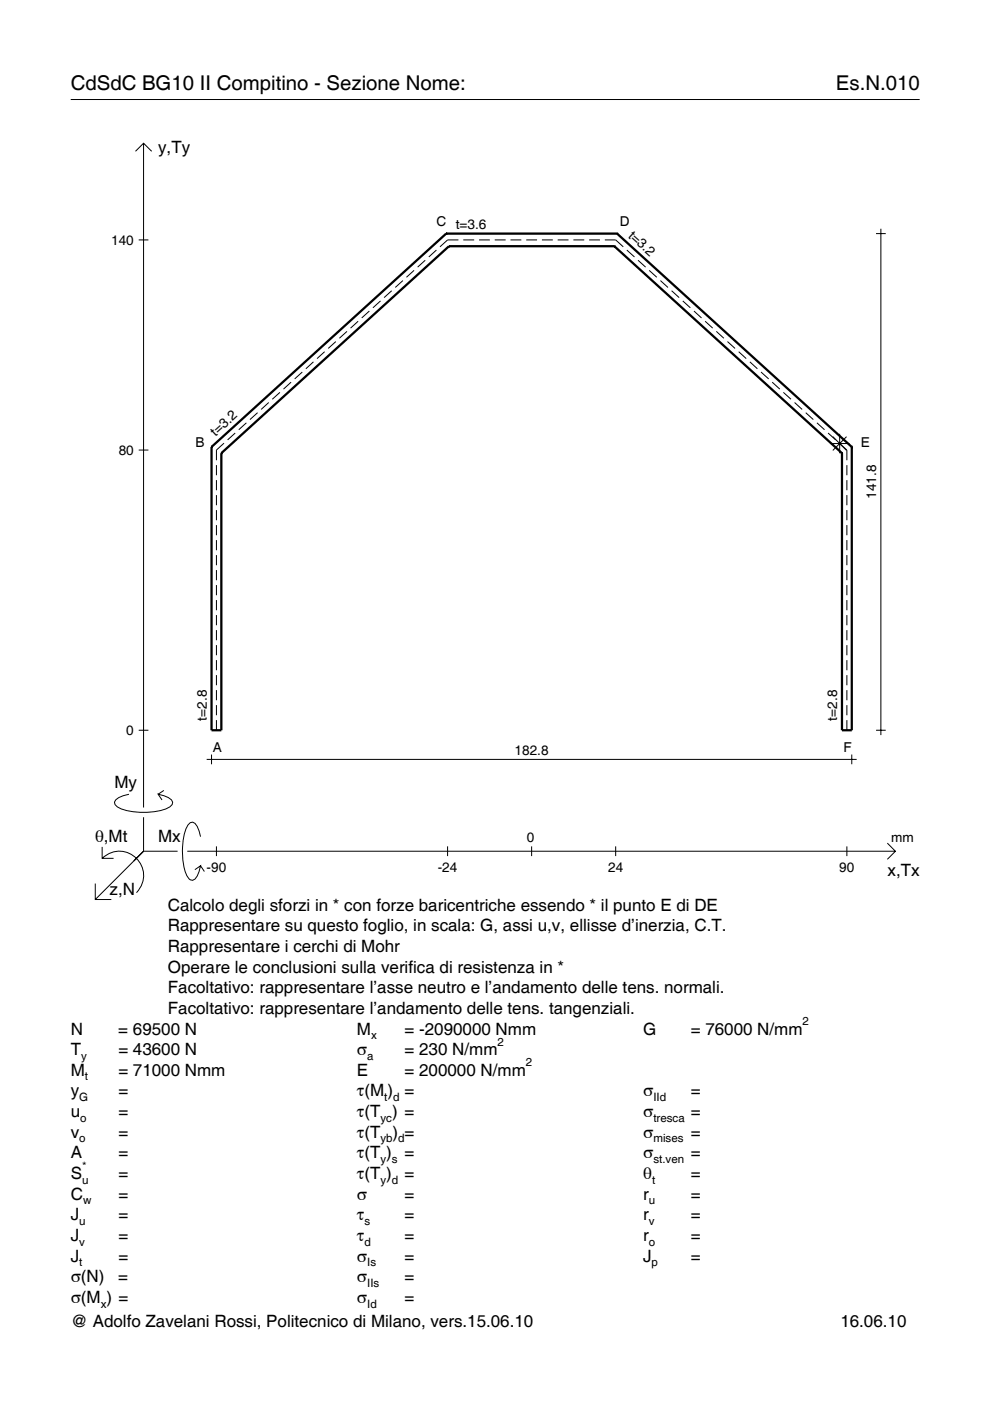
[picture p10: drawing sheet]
<svg xmlns="http://www.w3.org/2000/svg" width="210mm" height="297mm" viewBox="0 0 210 297" stroke-linecap="round" stroke-linejoin="round" font-family="sans-serif">
<g fill="none" stroke="#000" stroke-width=".21">
<path d="M15 21.1h180M28.7 32.1l1.7-1.7 1.8 1.7M30.4 30.4v140.8M29.4 50.9h2.1M85.4 59.5l-1.6 1.4M87.8 57.3l-1.6 1.5M90.2 55.2l-1.7 1.4M92.5 53l-1.6 1.5M97.2 50.9h-2.3l-1.6 1.4M98.2 50.9h2.3M101.6 50.9h2.3M104.9 50.9h2.3"/>
<path d="M108.2 50.9h2.3M111.6 50.9h2.3M114.9 50.9h2.3M118.2 50.9h2.3M121.6 50.9h2.3M124.9 50.9h2.3M128.2 50.9h2.3l1.6 1.4M132.9 53l1.6 1.5M135.3 55.2l1.6 1.4M137.6 57.3l1.7 1.5M140 59.5l1.6 1.4M185.7 49.5h2.1"/>
<path d="M186.8 48.5v107.4M64.1 78.9l-1.6 1.4M66.5 76.7l-1.7 1.5M68.8 74.6l-1.6 1.4M71.2 72.4l-1.6 1.5M73.6 70.3l-1.6 1.4M75.9 68.1l-1.6 1.5M78.3 65.9l-1.6 1.5M80.7 63.8l-1.6 1.5M83 61.6l-1.6 1.5M142.4 61.6l1.6 1.5M144.8 63.8l1.6 1.5"/>
<path d="M147.1 65.9l1.6 1.5M149.5 68.1l1.6 1.5M151.9 70.3l1.6 1.4M154.2 72.4l1.6 1.5M156.6 74.6l1.6 1.4M159 76.7l1.6 1.5M161.4 78.9l1.6 1.4M29.4 95.4h2.1M45.9 98.6v2.2M47.5 94l-1.6 1.4v2.2M49.9 91.8l-1.6 1.5M52.2 89.6l-1.6 1.5"/>
<path d="M54.6 87.5l-1.6 1.5M57 85.3l-1.6 1.5M59.3 83.2l-1.6 1.4M61.7 81l-1.6 1.5M163.7 81l1.6 1.5M166.1 83.2l1.6 1.4M168.5 85.3l1.6 1.5M170.8 87.5l1.6 1.5M173.2 89.6l1.6 1.5M175.6 91.8l1.6 1.5M176 94h4.1M176.6 92.6l2.9 2.9"/>
<path d="M177.9 94l1.7 1.4v2.2M178 92v4.1M179.5 92.6l-2.9 2.9M179.6 98.6v2.2M45.9 101.8v2.1M45.9 105v2.1M45.9 108.1v2.2M45.9 111.3v2.2M45.9 114.5v2.2M45.9 117.7v2.1M179.6 101.8v2.1M179.6 105v2.1"/>
<path d="M179.6 108.1v2.2M179.6 111.3v2.2M179.6 114.5v2.2M179.6 117.7v2.1M45.9 120.9v2.1M45.9 124v2.2M45.9 127.2v2.2M45.9 130.4v2.2M45.9 133.6v2.1M45.9 136.8v2.1M45.9 140v2.1M179.6 120.9v2.1"/>
<path d="M179.6 124v2.2M179.6 127.2v2.2M179.6 130.4v2.2M179.6 133.6v2.1M179.6 136.8v2.1M179.6 140v2.1M29.4 154.8h2.1M44.8 160v2M45.9 143.1v2.2M45.9 146.3v2.2M45.9 149.5v2.1M45.9 152.7v2.1"/>
<path d="M179.6 143.1v2.2M179.6 146.3v2.2M179.6 149.5v2.1M179.6 152.7v2.1M180.6 160v2M185.7 154.8h2.1M21.7 179.6v2.4h2.4M27.3 168.4a3.6 3.6 0 0 0-3 1.7l.1 .5a5.6 5.6 0 0 0 3.8 1.5 13.4 13.4 0 0 0 7.8-1l.5-.5 .1-.5a3.6 3.6 0 0 0-3.1-1.7l.8 1.2M30.4 173.3v7.2M34.7 167.6l-1.2 .8M42.5 177.4a3.6 3.6 0 0 0-1.7-3.1l-.5 .1a5.7 5.7 0 0 0-1.5 3.8 13.9 13.9 0 0 0 1.1 7.9l.4 .4 .5 .1a3.6 3.6 0 0 0 1.7-3l-1.2 .8M43.8 161h137.8"/>
<path d="M45.9 179.4v2.1M94.9 179.4v2.1M112.7 179.4v2.1M130.5 179.4v2.1M179.6 179.4v2.1M188.1 178.8l1.7 1.7-1.7 1.7M20.2 187.3v3.4h3.4M21.7 182a5.1 5.1 0 0 1 7.2 0 5.1 5.1 0 0 1 0 7.3M30.4 180.5l-10.2 10.2M30.4 180.5h7.2M39.7 180.5h150.1M42.5 183.6l.8 1.2"/>
</g>
<g fill="none" stroke="#000" stroke-width=".48">
<path d="M94.6 49.5h.1M94.6 49.5l-49.8 45.3M94.6 49.5h36.2M95.2 52.2h.1M95.2 52.2l-48.3 43.9M95.2 52.2h35M130.2 52.2h.1M130.2 52.2l48.3 43.9M130.8 49.5h.1M130.8 49.5l49.8 45.3M44.8 94.8h.1M44.8 94.8v60h2.1v-58.7"/>
<path d="M46.9 96.1h.1M178.5 96.1h.1M180.6 94.8h.1M180.6 94.8v60h-2.1v-58.7"/>
</g>
<g font-size="4.3">
<text x="15" y="19">CdSdC BG10 II Compitino - Sezione Nome:</text>
<text x="177.2" y="19">Es.N.010</text>
</g>
<g font-size="3.6">
<text x="33.5" y="32.4">y,Ty</text>
<text x="24.3" y="167.1">My</text>
<text x="20.1" y="178.4">θ,Mt</text>
<text x="33.5" y="178.4">Mx</text>
<text x="188.2" y="185.6">x,Tx</text>
<text x="23.2" y="189.7">z,N</text>
<text x="35.6" y="193.1">Calcolo degli sforzi in * con forze baricentriche essendo * il punto E di DE</text>
<text x="35.6" y="197.5">Rappresentare su questo foglio, in scala: G, assi u,v, ellisse d’inerzia, C.T.</text>
<text x="35.6" y="201.8">Rappresentare i cerchi di Mohr</text>
<text x="35.6" y="206.2">Operare le conclusioni sulla verifica di resistenza in *</text>
<text x="35.6" y="210.6">Facoltativo: rappresentare l’asse neutro e l’andamento delle tens. normali.</text>
<text x="35.6" y="215">Facoltativo: rappresentare l’andamento delle tens. tangenziali.</text>
<text x="15" y="219.3">N</text>
<text x="25.1" y="219.3">= 69500 N</text>
<text x="75.7" y="219.3">M</text>
<text x="85.8" y="219.3">= -2090000 Nmm</text>
<text x="136.4" y="219.3">G</text>
<text x="146.5" y="219.3">= 76000 N/mm</text>
<text x="15" y="223.7">T</text>
<text x="25.1" y="223.7">= 43600 N</text>
<text x="75.7" y="223.7">σ</text>
<text x="85.8" y="223.7">= 230 N/mm</text>
<text x="15" y="232.5">y</text>
<text x="15" y="228.1">M</text>
<text x="25.1" y="232.5">=</text>
<text x="25.1" y="228.1">= 71000 Nmm</text>
<text x="75.7" y="232.5">τ(M ) =</text>
<text x="75.7" y="228.1">E</text>
<text x="85.8" y="228.1">= 200000 N/mm</text>
<text x="136.4" y="232.5">σ</text>
<text x="146.5" y="232.5">=</text>
<text x="15" y="236.8">u</text>
<text x="25.1" y="236.8">=</text>
<text x="75.7" y="236.8">τ(T ) =</text>
<text x="136.4" y="236.8">σ</text>
<text x="146.5" y="236.8">=</text>
<text x="15" y="245.6">A</text>
<text x="15" y="241.2">v</text>
<text x="25.1" y="241.2">=</text>
<text x="25.1" y="245.6">=</text>
<text x="75.7" y="245.6">τ(T )</text>
<text x="75.7" y="241.2">τ(T</text>
<text x="83.3" y="241.2">) =</text>
<text x="85.8" y="245.6">=</text>
<text x="136.4" y="241.2">σ</text>
<text x="136.4" y="245.6">σ</text>
<text x="146.5" y="241.2">=</text>
<text x="146.5" y="245.6">=</text>
<text x="15" y="250">S</text>
<text x="25.1" y="250">=</text>
<text x="75.7" y="250">τ(T )</text>
<text x="85.8" y="250">=</text>
<text x="136.4" y="250">θ</text>
<text x="146.5" y="250">=</text>
<text x="15" y="254.3">C</text>
<text x="25.1" y="254.3">=</text>
<text x="75.7" y="254.3">σ</text>
<text x="85.8" y="254.3">=</text>
<text x="136.4" y="254.3">r</text>
<text x="146.5" y="254.3">=</text>
<text x="15" y="263.1">J</text>
<text x="15" y="258.7">J</text>
<text x="25.1" y="258.7">=</text>
<text x="25.1" y="263.1">=</text>
<text x="75.7" y="258.7">τ</text>
<text x="75.7" y="263.1">τ</text>
<text x="85.8" y="258.7">=</text>
<text x="85.8" y="263.1">=</text>
<text x="136.4" y="258.7">r</text>
<text x="136.4" y="263.1">r</text>
<text x="146.5" y="258.7">=</text>
<text x="146.5" y="263.1">=</text>
<text x="15" y="267.5">J</text>
<text x="25.1" y="267.5">=</text>
<text x="75.7" y="267.5">σ</text>
<text x="85.8" y="267.5">=</text>
<text x="136.4" y="267.5">J</text>
<text x="146.5" y="267.5">=</text>
<text x="15" y="271.8">σ(N)</text>
<text x="25.1" y="271.8">=</text>
<text x="75.7" y="271.8">σ</text>
<text x="85.8" y="271.8">=</text>
<text x="15" y="276.2">σ(M ) =</text>
<text x="15" y="281.4">@ Adolfo Zavelani Rossi, Politecnico di Milano, vers.15.06.10</text>
<text x="75.7" y="276.2">σ</text>
<text x="85.8" y="276.2">=</text>
<text x="178.2" y="281.4">16.06.10</text>
</g>
<g font-size="2.9">
<text x="92.5" y="47.9">C</text>
<text x="131.4" y="47.9">D</text>
<text x="23.6" y="51.9">140</text>
<text x="96.7" y="48.5">t=3.6</text>
<text x="133.1" y="50.1" transform="rotate(42 133.1 50.1)">t=3.2</text>
<text x="41.4" y="94.8">B</text>
<text x="45.7" y="92.6" transform="rotate(-42 45.7 92.6)">t=3.2</text>
<text x="182.5" y="94.8">E</text>
<text x="25.2" y="96.4">80</text>
<text x="185.7" y="105.8" transform="rotate(-90 185.7 105.8)">141.8</text>
<text x="26.8" y="155.8">0</text>
<text x="43.8" y="152.8" transform="rotate(-90 43.8 152.8)">t=2.8</text>
<text x="177.5" y="152.8" transform="rotate(-90 177.5 152.8)">t=2.8</text>
<text x="45.1" y="159.5">A</text>
<text x="109.1" y="160">182.8</text>
<text x="178.8" y="159.5">F</text>
<text x="111.7" y="178.4">0</text>
<text x="189" y="178.4">mm</text>
<text x="43.8" y="184.9">-90</text>
<text x="92.8" y="184.9">-24</text>
<text x="128.9" y="184.9">24</text>
<text x="178" y="184.9">90</text>
</g>
<g font-size="2.4">
<text x="78.7" y="220.3">x</text>
<text x="105.5" y="221.7">2</text>
<text x="170.2" y="217.3">2</text>
<text x="17.2" y="224.7">y</text>
<text x="77.9" y="224.7">a</text>
<text x="111.5" y="226.1">2</text>
<text x="16.8" y="233.5">G</text>
<text x="18" y="229.1">t</text>
<text x="81.5" y="233.5">t d</text>
<text x="138.5" y="233.5">IId</text>
<text x="17" y="237.8">o</text>
<text x="80.7" y="237.8">yc</text>
<text x="138.5" y="237.8">tresca</text>
<text x="16.8" y="242.2">o</text>
<text x="80.7" y="242.2">yb d</text>
<text x="138.5" y="242.2">mises</text>
<text x="17.4" y="251">u</text>
<text x="17.4" y="248">*</text>
<text x="80.7" y="246.6">y s</text>
<text x="80.7" y="251">y d</text>
<text x="138.2" y="251">t</text>
<text x="138.5" y="246.6">st.ven</text>
<text x="17.6" y="255.3">w</text>
<text x="137.6" y="255.3">u</text>
<text x="16.8" y="259.7">u</text>
<text x="77.3" y="259.7">s</text>
<text x="137.6" y="259.7">v</text>
<text x="16.8" y="268.5">t</text>
<text x="16.8" y="264.1">v</text>
<text x="77.3" y="264.1">d</text>
<text x="77.9" y="268.5">Is</text>
<text x="137.6" y="264.1">o</text>
<text x="138.2" y="268.5">p</text>
<text x="77.9" y="272.8">IIs</text>
<text x="21.4" y="277.2">x</text>
<text x="77.9" y="277.2">Id</text>
</g>
</svg>
